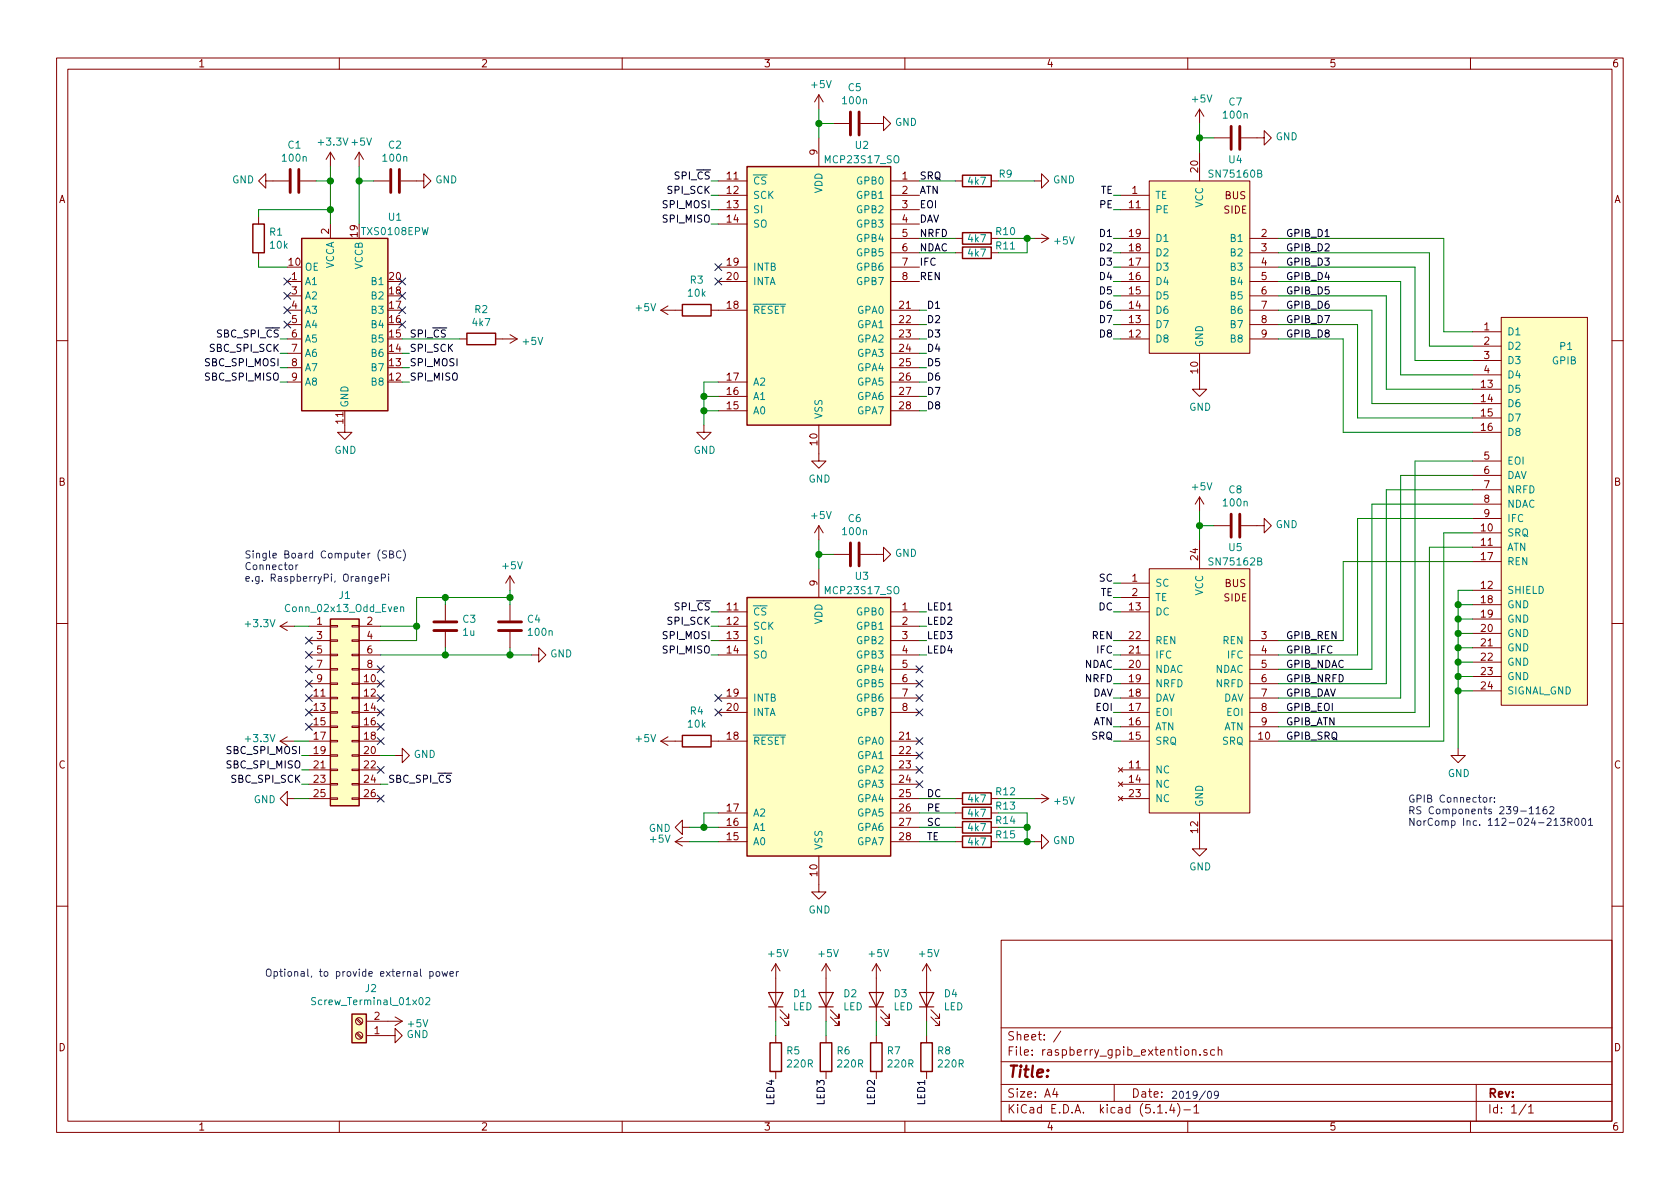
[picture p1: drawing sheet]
EESchema Schematic File Version 4
EELAYER 30 0
EELAYER END
$Descr A4 11693 8268
encoding utf-8
Sheet 1 1
Title ""
Date ""
Rev ""
Comp ""
Comment1 ""
Comment2 ""
Comment3 ""
Comment4 ""
$EndDescr
$Comp
L #_Connectors:GPIB P1
U 1 1
P 10750 3550
F 0 "P1" H 10850 4700 50  0000 L CNN
F 1 "GPIB" H 10800 4600 50  0000 L CNN
F 2 "" H 10500 4550 50  0001 C CNN
F 3 "http://www.ni.com/documentation/en/gpib-instrument-control-device/latest/pci-gpib/pinout/" H 10500 4550 50  0001 C CNN
	1    10750 3550
	1    0    0    -1  
$EndComp
$Comp
L #_Interfaces:SN75160B U4
U 1 1
P 8350 1850
F 0 "U4" H 8600 2600 50  0000 C CNN
F 1 "SN75160B" H 8600 2500 50  0000 C CNN
F 2 "Package_SO:SOIC-20W_7.5x12.8mm_P1.27mm" H 8500 1350 50  0001 C CNN
F 3 "http://www.ti.com/lit/ds/symlink/sn75160b.pdf" H 8500 1350 50  0001 C CNN
	1    8350 1850
	1    0    0    -1  
$EndComp
$Comp
L #_Interfaces:SN75162B U5
U 1 1
P 8350 4800
F 0 "U5" H 8600 5800 50  0000 C CNN
F 1 "SN75162B" H 8600 5700 50  0000 C CNN
F 2 "Package_SO:SOIC-24W_7.5x15.4mm_P1.27mm" H 8350 4800 50  0001 C CNN
F 3 "https://www.ti.com/lit/ds/symlink/sn75161b.pdf" H 8350 4800 50  0001 C CNN
	1    8350 4800
	1    0    0    -1  
$EndComp
$Comp
L Interface_Expansion:MCP23S17_SO U2
U 1 1
P 5700 2050
F 0 "U2" H 6000 3100 50  0000 C CNN
F 1 "MCP23S17_SO" H 6000 3000 50  0000 C CNN
F 2 "Package_SO:SOIC-28W_7.5x17.9mm_P1.27mm" H 5900 1050 50  0001 L CNN
F 3 "http://ww1.microchip.com/downloads/en/DeviceDoc/20001952C.pdf" H 5900 950 50  0001 L CNN
	1    5700 2050
	1    0    0    -1  
$EndComp
$Comp
L Logic_LevelTranslator:TXS0108EPW U1
U 1 1
P 2400 2250
F 0 "U1" H 2750 3000 50  0000 C CNN
F 1 "TXS0108EPW" H 2750 2900 50  0000 C CNN
F 2 "Package_SO:TSSOP-20_4.4x6.5mm_P0.65mm" H 2400 1500 50  0001 C CNN
F 3 "www.ti.com/lit/ds/symlink/txs0108e.pdf" H 2400 2150 50  0001 C CNN
	1    2400 2250
	1    0    0    -1  
$EndComp
Wire Wire Line
	8900 1650 10050 1650
Wire Wire Line
	10050 1650 10050 2300
Wire Wire Line
	10050 2300 10250 2300
Wire Wire Line
	10250 2400 9950 2400
Wire Wire Line
	9950 2400 9950 1750
Wire Wire Line
	9950 1750 8900 1750
Wire Wire Line
	8900 1850 9850 1850
Wire Wire Line
	9850 1850 9850 2500
Wire Wire Line
	9850 2500 10250 2500
Wire Wire Line
	10250 2600 9750 2600
Wire Wire Line
	9750 2600 9750 1950
Wire Wire Line
	9750 1950 8900 1950
Wire Wire Line
	8900 2050 9650 2050
Wire Wire Line
	9650 2050 9650 2700
Wire Wire Line
	9650 2700 10250 2700
Wire Wire Line
	10250 2800 9550 2800
Wire Wire Line
	9550 2800 9550 2150
Wire Wire Line
	9550 2150 8900 2150
Wire Wire Line
	8900 2250 9450 2250
Wire Wire Line
	9450 2250 9450 2900
Wire Wire Line
	9450 2900 10250 2900
Wire Wire Line
	10250 3000 9350 3000
Wire Wire Line
	9350 3000 9350 2350
Wire Wire Line
	9350 2350 8900 2350
Text Label 8950 1650 0    50   ~ 0
GPIB_D1
Text Label 8950 1750 0    50   ~ 0
GPIB_D2
Text Label 8950 1850 0    50   ~ 0
GPIB_D3
Text Label 8950 1950 0    50   ~ 0
GPIB_D4
Text Label 8950 2050 0    50   ~ 0
GPIB_D5
Text Label 8950 2150 0    50   ~ 0
GPIB_D6
Text Label 8950 2250 0    50   ~ 0
GPIB_D7
Text Label 8950 2350 0    50   ~ 0
GPIB_D8
Wire Wire Line
	8900 4450 9350 4450
Wire Wire Line
	9350 4450 9350 3900
Wire Wire Line
	9350 3900 10250 3900
Wire Wire Line
	8900 4550 9450 4550
Wire Wire Line
	9450 4550 9450 3600
Wire Wire Line
	9450 3600 10250 3600
Wire Wire Line
	8900 4650 9550 4650
Wire Wire Line
	9550 4650 9550 3500
Wire Wire Line
	9550 3500 10250 3500
Wire Wire Line
	8900 4750 9650 4750
Wire Wire Line
	9650 4750 9650 3400
Wire Wire Line
	9650 3400 10250 3400
Wire Wire Line
	8900 4850 9750 4850
Wire Wire Line
	9750 4850 9750 3300
Wire Wire Line
	9750 3300 10250 3300
Wire Wire Line
	8900 4950 9850 4950
Wire Wire Line
	9850 4950 9850 3200
Wire Wire Line
	9850 3200 10250 3200
Wire Wire Line
	8900 5050 9950 5050
Wire Wire Line
	9950 5050 9950 3800
Wire Wire Line
	9950 3800 10250 3800
Wire Wire Line
	8900 5150 10050 5150
Wire Wire Line
	10050 5150 10050 3700
Wire Wire Line
	10050 3700 10250 3700
Text Label 8950 4450 0    50   ~ 0
GPIB_REN
Text Label 8950 4550 0    50   ~ 0
GPIB_IFC
Text Label 8950 4650 0    50   ~ 0
GPIB_NDAC
Text Label 8950 4750 0    50   ~ 0
GPIB_NRFD
Text Label 8950 4850 0    50   ~ 0
GPIB_DAV
Text Label 8950 4950 0    50   ~ 0
GPIB_EOI
Text Label 8950 5050 0    50   ~ 0
GPIB_ATN
Text Label 8950 5150 0    50   ~ 0
GPIB_SRQ
Wire Wire Line
	10250 4100 10150 4100
Wire Wire Line
	10150 4100 10150 4200
Wire Wire Line
	10150 4200 10250 4200
Wire Wire Line
	10250 4300 10150 4300
Wire Wire Line
	10150 4300 10150 4200
Connection ~ 10150 4200
Wire Wire Line
	10250 4400 10150 4400
Wire Wire Line
	10150 4400 10150 4300
Connection ~ 10150 4300
Wire Wire Line
	10250 4500 10150 4500
Wire Wire Line
	10150 4500 10150 4400
Connection ~ 10150 4400
Wire Wire Line
	10250 4600 10150 4600
Wire Wire Line
	10150 4600 10150 4500
Connection ~ 10150 4500
Wire Wire Line
	10250 4700 10150 4700
Wire Wire Line
	10150 4700 10150 4600
Connection ~ 10150 4600
Wire Wire Line
	10250 4800 10150 4800
Wire Wire Line
	10150 4800 10150 4700
Connection ~ 10150 4700
$Comp
L power:GND #PWR040
U 1 1
P 10150 5200
F 0 "#PWR040" H 10150 4950 50  0001 C CNN
F 1 "GND" H 10155 5027 50  0000 C CNN
F 2 "" H 10150 5200 50  0001 C CNN
F 3 "" H 10150 5200 50  0001 C CNN
	1    10150 5200
	1    0    0    -1  
$EndComp
$Comp
L power:GND #PWR037
U 1 1
P 8350 5850
F 0 "#PWR037" H 8350 5600 50  0001 C CNN
F 1 "GND" H 8355 5677 50  0000 C CNN
F 2 "" H 8350 5850 50  0001 C CNN
F 3 "" H 8350 5850 50  0001 C CNN
	1    8350 5850
	1    0    0    -1  
$EndComp
$Comp
L power:GND #PWR035
U 1 1
P 8350 2650
F 0 "#PWR035" H 8350 2400 50  0001 C CNN
F 1 "GND" H 8355 2477 50  0000 C CNN
F 2 "" H 8350 2650 50  0001 C CNN
F 3 "" H 8350 2650 50  0001 C CNN
	1    8350 2650
	1    0    0    -1  
$EndComp
Wire Wire Line
	10150 5200 10150 4800
Connection ~ 10150 4800
Text Label 6450 2150 0    50   ~ 0
D1
Text Label 6450 2250 0    50   ~ 0
D2
Text Label 6450 2350 0    50   ~ 0
D3
Text Label 6450 2450 0    50   ~ 0
D4
Text Label 6450 2550 0    50   ~ 0
D5
Text Label 6450 2650 0    50   ~ 0
D6
Text Label 6450 2750 0    50   ~ 0
D7
Text Label 6450 2850 0    50   ~ 0
D8
Wire Wire Line
	6400 2150 6450 2150
Wire Wire Line
	6450 2250 6400 2250
Wire Wire Line
	6400 2350 6450 2350
Wire Wire Line
	6450 2450 6400 2450
Wire Wire Line
	6400 2550 6450 2550
Wire Wire Line
	6450 2650 6400 2650
Wire Wire Line
	6400 2750 6450 2750
Wire Wire Line
	6450 2850 6400 2850
$Comp
L power:GND #PWR022
U 1 1
P 5700 3150
F 0 "#PWR022" H 5700 2900 50  0001 C CNN
F 1 "GND" H 5705 2977 50  0000 C CNN
F 2 "" H 5700 3150 50  0001 C CNN
F 3 "" H 5700 3150 50  0001 C CNN
	1    5700 3150
	1    0    0    -1  
$EndComp
$Comp
L power:GND #PWR019
U 1 1
P 4900 2950
F 0 "#PWR019" H 4900 2700 50  0001 C CNN
F 1 "GND" H 4905 2777 50  0000 C CNN
F 2 "" H 4900 2950 50  0001 C CNN
F 3 "" H 4900 2950 50  0001 C CNN
	1    4900 2950
	1    0    0    -1  
$EndComp
Wire Wire Line
	5000 2650 4900 2650
Wire Wire Line
	4900 2650 4900 2750
Wire Wire Line
	4900 2850 5000 2850
Connection ~ 4900 2850
Wire Wire Line
	4900 2850 4900 2950
Wire Wire Line
	5000 2750 4900 2750
Connection ~ 4900 2750
Wire Wire Line
	4900 2750 4900 2850
Wire Wire Line
	7750 4150 7800 4150
Wire Wire Line
	7800 5150 7750 5150
Wire Wire Line
	7750 5050 7800 5050
Wire Wire Line
	7800 4950 7750 4950
Wire Wire Line
	7750 4850 7800 4850
Wire Wire Line
	7800 4750 7750 4750
Wire Wire Line
	7750 4650 7800 4650
Wire Wire Line
	7800 4550 7750 4550
Wire Wire Line
	7750 4450 7800 4450
Wire Wire Line
	7800 4250 7750 4250
Wire Wire Line
	7800 4050 7750 4050
Text Label 7750 5150 2    50   ~ 0
SRQ
Text Label 7750 5050 2    50   ~ 0
ATN
Text Label 7750 4950 2    50   ~ 0
EOI
Text Label 7750 4850 2    50   ~ 0
DAV
Text Label 7750 4750 2    50   ~ 0
NRFD
Text Label 7750 4650 2    50   ~ 0
NDAC
Text Label 7750 4550 2    50   ~ 0
IFC
Text Label 7750 4450 2    50   ~ 0
REN
Text Label 7750 4250 2    50   ~ 0
DC
Text Label 7750 4050 2    50   ~ 0
SC
Wire Wire Line
	7750 1450 7800 1450
Wire Wire Line
	7800 1350 7750 1350
Wire Wire Line
	7800 2350 7750 2350
Wire Wire Line
	7800 2250 7750 2250
Wire Wire Line
	7800 2150 7750 2150
Wire Wire Line
	7800 2050 7750 2050
Wire Wire Line
	7800 1950 7750 1950
Wire Wire Line
	7800 1850 7750 1850
Wire Wire Line
	7800 1750 7750 1750
Wire Wire Line
	7800 1650 7750 1650
Text Label 7750 1450 2    50   ~ 0
PE
Text Label 7750 1350 2    50   ~ 0
TE
Text Label 7750 2350 2    50   ~ 0
D8
Text Label 7750 2250 2    50   ~ 0
D7
Text Label 7750 2150 2    50   ~ 0
D6
Text Label 7750 2050 2    50   ~ 0
D5
Text Label 7750 1950 2    50   ~ 0
D4
Text Label 7750 1850 2    50   ~ 0
D3
Text Label 7750 1750 2    50   ~ 0
D2
Text Label 7750 1650 2    50   ~ 0
D1
Text Label 7750 4150 2    50   ~ 0
TE
Text Label 6400 1250 0    50   ~ 0
SRQ
Text Label 6400 1350 0    50   ~ 0
ATN
Text Label 6400 1450 0    50   ~ 0
EOI
Text Label 6400 1550 0    50   ~ 0
DAV
Text Label 6400 1650 0    50   ~ 0
NRFD
Text Label 6400 1750 0    50   ~ 0
NDAC
Text Label 6400 1850 0    50   ~ 0
IFC
Text Label 6400 1950 0    50   ~ 0
REN
Text Label 6450 5550 0    50   ~ 0
DC
Text Label 6450 5750 0    50   ~ 0
SC
Text Label 6450 5850 0    50   ~ 0
TE
Text Label 6450 5650 0    50   ~ 0
PE
$Comp
L power:GND #PWR024
U 1 1
P 5700 6150
F 0 "#PWR024" H 5700 5900 50  0001 C CNN
F 1 "GND" H 5705 5977 50  0000 C CNN
F 2 "" H 5700 6150 50  0001 C CNN
F 3 "" H 5700 6150 50  0001 C CNN
	1    5700 6150
	1    0    0    -1  
$EndComp
Wire Wire Line
	4900 5750 5000 5750
Wire Wire Line
	5000 5650 4900 5650
Wire Wire Line
	4900 5650 4900 5750
$Comp
L power:GND #PWR017
U 1 1
P 4800 5750
F 0 "#PWR017" H 4800 5500 50  0001 C CNN
F 1 "GND" V 4805 5622 50  0000 R CNN
F 2 "" H 4800 5750 50  0001 C CNN
F 3 "" H 4800 5750 50  0001 C CNN
	1    4800 5750
	0    1    1    0   
$EndComp
Wire Wire Line
	4800 5850 5000 5850
Wire Wire Line
	4900 5750 4800 5750
Connection ~ 4900 5750
$Comp
L power:+5V #PWR018
U 1 1
P 4800 5850
F 0 "#PWR018" H 4800 5700 50  0001 C CNN
F 1 "+5V" V 4815 5978 50  0000 L CNN
F 2 "" H 4800 5850 50  0001 C CNN
F 3 "" H 4800 5850 50  0001 C CNN
	1    4800 5850
	0    -1   -1   0   
$EndComp
$Comp
L Device:R R4
U 1 1
P 4850 5150
F 0 "R4" V 5057 5150 50  0000 C CNN
F 1 "10k" V 4966 5150 50  0000 C CNN
F 2 "" V 4780 5150 50  0001 C CNN
F 3 "~" H 4850 5150 50  0001 C CNN
	1    4850 5150
	0    -1   -1   0   
$EndComp
$Comp
L power:+5V #PWR016
U 1 1
P 4700 5150
F 0 "#PWR016" H 4700 5000 50  0001 C CNN
F 1 "+5V" V 4715 5278 50  0000 L CNN
F 2 "" H 4700 5150 50  0001 C CNN
F 3 "" H 4700 5150 50  0001 C CNN
	1    4700 5150
	0    -1   -1   0   
$EndComp
Text Label 4950 4250 2    50   ~ 0
SPI_~CS~
Text Label 4950 4350 2    50   ~ 0
SPI_SCK
Text Label 4950 4450 2    50   ~ 0
SPI_MOSI
Text Label 4950 4550 2    50   ~ 0
SPI_MISO
Wire Wire Line
	4950 4550 5000 4550
Wire Wire Line
	5000 4450 4950 4450
Wire Wire Line
	4950 4350 5000 4350
Wire Wire Line
	5000 4250 4950 4250
NoConn ~ 5000 4850
NoConn ~ 5000 4950
Text Label 4950 1250 2    50   ~ 0
SPI_~CS~
Text Label 4950 1350 2    50   ~ 0
SPI_SCK
Text Label 4950 1450 2    50   ~ 0
SPI_MOSI
Text Label 4950 1550 2    50   ~ 0
SPI_MISO
Wire Wire Line
	4950 1550 5000 1550
Wire Wire Line
	5000 1450 4950 1450
Wire Wire Line
	4950 1350 5000 1350
Wire Wire Line
	5000 1250 4950 1250
NoConn ~ 5000 1850
NoConn ~ 5000 1950
$Comp
L Device:R R3
U 1 1
P 4850 2150
F 0 "R3" V 5057 2150 50  0000 C CNN
F 1 "10k" V 4966 2150 50  0000 C CNN
F 2 "" V 4780 2150 50  0001 C CNN
F 3 "~" H 4850 2150 50  0001 C CNN
	1    4850 2150
	0    -1   -1   0   
$EndComp
$Comp
L power:+5V #PWR015
U 1 1
P 4700 2150
F 0 "#PWR015" H 4700 2000 50  0001 C CNN
F 1 "+5V" V 4715 2278 50  0000 L CNN
F 2 "" H 4700 2150 50  0001 C CNN
F 3 "" H 4700 2150 50  0001 C CNN
	1    4700 2150
	0    -1   -1   0   
$EndComp
$Comp
L Device:C C7
U 1 1
P 8600 950
F 0 "C7" V 8348 950 50  0000 C CNN
F 1 "100n" V 8439 950 50  0000 C CNN
F 2 "" H 8638 800 50  0001 C CNN
F 3 "~" H 8600 950 50  0001 C CNN
	1    8600 950 
	0    1    1    0   
$EndComp
$Comp
L power:+5V #PWR034
U 1 1
P 8350 850
F 0 "#PWR034" H 8350 700 50  0001 C CNN
F 1 "+5V" H 8365 1023 50  0000 C CNN
F 2 "" H 8350 850 50  0001 C CNN
F 3 "" H 8350 850 50  0001 C CNN
	1    8350 850 
	1    0    0    -1  
$EndComp
$Comp
L power:GND #PWR038
U 1 1
P 8750 950
F 0 "#PWR038" H 8750 700 50  0001 C CNN
F 1 "GND" V 8755 822 50  0000 R CNN
F 2 "" H 8750 950 50  0001 C CNN
F 3 "" H 8750 950 50  0001 C CNN
	1    8750 950 
	0    -1   -1   0   
$EndComp
Wire Wire Line
	8350 850  8350 950 
Wire Wire Line
	8450 950  8350 950 
Connection ~ 8350 950 
Wire Wire Line
	8350 950  8350 1050
$Comp
L Device:C C8
U 1 1
P 8600 3650
F 0 "C8" V 8348 3650 50  0000 C CNN
F 1 "100n" V 8439 3650 50  0000 C CNN
F 2 "" H 8638 3500 50  0001 C CNN
F 3 "~" H 8600 3650 50  0001 C CNN
	1    8600 3650
	0    1    1    0   
$EndComp
$Comp
L power:+5V #PWR036
U 1 1
P 8350 3550
F 0 "#PWR036" H 8350 3400 50  0001 C CNN
F 1 "+5V" H 8365 3723 50  0000 C CNN
F 2 "" H 8350 3550 50  0001 C CNN
F 3 "" H 8350 3550 50  0001 C CNN
	1    8350 3550
	1    0    0    -1  
$EndComp
$Comp
L power:GND #PWR039
U 1 1
P 8750 3650
F 0 "#PWR039" H 8750 3400 50  0001 C CNN
F 1 "GND" V 8755 3522 50  0000 R CNN
F 2 "" H 8750 3650 50  0001 C CNN
F 3 "" H 8750 3650 50  0001 C CNN
	1    8750 3650
	0    -1   -1   0   
$EndComp
Wire Wire Line
	8350 3550 8350 3650
Wire Wire Line
	8450 3650 8350 3650
Connection ~ 8350 3650
Wire Wire Line
	8350 3650 8350 3750
$Comp
L Device:C C6
U 1 1
P 5950 3850
F 0 "C6" V 5698 3850 50  0000 C CNN
F 1 "100n" V 5789 3850 50  0000 C CNN
F 2 "" H 5988 3700 50  0001 C CNN
F 3 "~" H 5950 3850 50  0001 C CNN
	1    5950 3850
	0    1    1    0   
$EndComp
$Comp
L power:+5V #PWR023
U 1 1
P 5700 3750
F 0 "#PWR023" H 5700 3600 50  0001 C CNN
F 1 "+5V" H 5715 3923 50  0000 C CNN
F 2 "" H 5700 3750 50  0001 C CNN
F 3 "" H 5700 3750 50  0001 C CNN
	1    5700 3750
	1    0    0    -1  
$EndComp
$Comp
L power:GND #PWR027
U 1 1
P 6100 3850
F 0 "#PWR027" H 6100 3600 50  0001 C CNN
F 1 "GND" V 6105 3722 50  0000 R CNN
F 2 "" H 6100 3850 50  0001 C CNN
F 3 "" H 6100 3850 50  0001 C CNN
	1    6100 3850
	0    -1   -1   0   
$EndComp
Wire Wire Line
	5700 3750 5700 3850
Wire Wire Line
	5800 3850 5700 3850
Connection ~ 5700 3850
Wire Wire Line
	5700 3850 5700 3950
$Comp
L Device:C C5
U 1 1
P 5950 850
F 0 "C5" V 5698 850 50  0000 C CNN
F 1 "100n" V 5789 850 50  0000 C CNN
F 2 "" H 5988 700 50  0001 C CNN
F 3 "~" H 5950 850 50  0001 C CNN
	1    5950 850 
	0    1    1    0   
$EndComp
$Comp
L power:+5V #PWR021
U 1 1
P 5700 750
F 0 "#PWR021" H 5700 600 50  0001 C CNN
F 1 "+5V" H 5715 923 50  0000 C CNN
F 2 "" H 5700 750 50  0001 C CNN
F 3 "" H 5700 750 50  0001 C CNN
	1    5700 750 
	1    0    0    -1  
$EndComp
$Comp
L power:GND #PWR026
U 1 1
P 6100 850
F 0 "#PWR026" H 6100 600 50  0001 C CNN
F 1 "GND" V 6105 722 50  0000 R CNN
F 2 "" H 6100 850 50  0001 C CNN
F 3 "" H 6100 850 50  0001 C CNN
	1    6100 850 
	0    -1   -1   0   
$EndComp
Wire Wire Line
	5700 750  5700 850 
Wire Wire Line
	5800 850  5700 850 
Connection ~ 5700 850 
Wire Wire Line
	5700 850  5700 950 
$Comp
L Device:C C2
U 1 1
P 2750 1250
F 0 "C2" V 2498 1250 50  0000 C CNN
F 1 "100n" V 2589 1250 50  0000 C CNN
F 2 "" H 2788 1100 50  0001 C CNN
F 3 "~" H 2750 1250 50  0001 C CNN
	1    2750 1250
	0    1    1    0   
$EndComp
$Comp
L power:+5V #PWR07
U 1 1
P 2500 1150
F 0 "#PWR07" H 2500 1000 50  0001 C CNN
F 1 "+5V" H 2515 1323 50  0000 C CNN
F 2 "" H 2500 1150 50  0001 C CNN
F 3 "" H 2500 1150 50  0001 C CNN
	1    2500 1150
	1    0    0    -1  
$EndComp
$Comp
L power:GND #PWR011
U 1 1
P 2900 1250
F 0 "#PWR011" H 2900 1000 50  0001 C CNN
F 1 "GND" V 2905 1122 50  0000 R CNN
F 2 "" H 2900 1250 50  0001 C CNN
F 3 "" H 2900 1250 50  0001 C CNN
	1    2900 1250
	0    -1   -1   0   
$EndComp
Wire Wire Line
	2500 1150 2500 1250
Wire Wire Line
	2600 1250 2500 1250
Connection ~ 2500 1250
$Comp
L Device:C C1
U 1 1
P 2050 1250
F 0 "C1" V 1798 1250 50  0000 C CNN
F 1 "100n" V 1889 1250 50  0000 C CNN
F 2 "" H 2088 1100 50  0001 C CNN
F 3 "~" H 2050 1250 50  0001 C CNN
	1    2050 1250
	0    -1   1    0   
$EndComp
$Comp
L power:GND #PWR01
U 1 1
P 1900 1250
F 0 "#PWR01" H 1900 1000 50  0001 C CNN
F 1 "GND" V 1905 1122 50  0000 R CNN
F 2 "" H 1900 1250 50  0001 C CNN
F 3 "" H 1900 1250 50  0001 C CNN
	1    1900 1250
	0    1    -1   0   
$EndComp
Wire Wire Line
	2300 1150 2300 1250
Wire Wire Line
	2200 1250 2300 1250
Connection ~ 2300 1250
Wire Wire Line
	2300 1250 2300 1450
$Comp
L power:+3.3V #PWR05
U 1 1
P 2300 1150
F 0 "#PWR05" H 2300 1000 50  0001 C CNN
F 1 "+3.3V" H 2315 1323 50  0000 C CNN
F 2 "" H 2300 1150 50  0001 C CNN
F 3 "" H 2300 1150 50  0001 C CNN
	1    2300 1150
	1    0    0    -1  
$EndComp
$Comp
L power:GND #PWR06
U 1 1
P 2400 2950
F 0 "#PWR06" H 2400 2700 50  0001 C CNN
F 1 "GND" H 2405 2777 50  0000 C CNN
F 2 "" H 2400 2950 50  0001 C CNN
F 3 "" H 2400 2950 50  0001 C CNN
	1    2400 2950
	1    0    0    -1  
$EndComp
$Comp
L Device:LED D1
U 1 1
P 5400 6950
F 0 "D1" V 5439 6833 50  0000 R CNN
F 1 "LED" V 5348 6833 50  0000 R CNN
F 2 "" H 5400 6950 50  0001 C CNN
F 3 "~" H 5400 6950 50  0001 C CNN
	1    5400 6950
	0    -1   -1   0   
$EndComp
$Comp
L Device:R R5
U 1 1
P 5400 7350
F 0 "R5" H 5470 7396 50  0000 L CNN
F 1 "220R" H 5470 7305 50  0000 L CNN
F 2 "" V 5330 7350 50  0001 C CNN
F 3 "~" H 5400 7350 50  0001 C CNN
	1    5400 7350
	1    0    0    -1  
$EndComp
Wire Wire Line
	5400 7200 5400 7100
Text Label 6450 4250 0    50   ~ 0
LED1
Text Label 6450 4350 0    50   ~ 0
LED2
Text Label 6450 4450 0    50   ~ 0
LED3
Text Label 6450 4550 0    50   ~ 0
LED4
Wire Wire Line
	6450 4550 6400 4550
Wire Wire Line
	6400 4450 6450 4450
Wire Wire Line
	6450 4350 6400 4350
Wire Wire Line
	6400 4250 6450 4250
$Comp
L power:+5V #PWR020
U 1 1
P 5400 6800
F 0 "#PWR020" H 5400 6650 50  0001 C CNN
F 1 "+5V" H 5415 6973 50  0000 C CNN
F 2 "" H 5400 6800 50  0001 C CNN
F 3 "" H 5400 6800 50  0001 C CNN
	1    5400 6800
	1    0    0    -1  
$EndComp
Text Label 6450 7500 3    50   ~ 0
LED1
Text Label 6100 7500 3    50   ~ 0
LED2
Text Label 5750 7500 3    50   ~ 0
LED3
Text Label 5400 7500 3    50   ~ 0
LED4
$Comp
L Device:LED D2
U 1 1
P 5750 6950
F 0 "D2" V 5789 6833 50  0000 R CNN
F 1 "LED" V 5698 6833 50  0000 R CNN
F 2 "" H 5750 6950 50  0001 C CNN
F 3 "~" H 5750 6950 50  0001 C CNN
	1    5750 6950
	0    -1   -1   0   
$EndComp
$Comp
L Device:R R6
U 1 1
P 5750 7350
F 0 "R6" H 5820 7396 50  0000 L CNN
F 1 "220R" H 5820 7305 50  0000 L CNN
F 2 "" V 5680 7350 50  0001 C CNN
F 3 "~" H 5750 7350 50  0001 C CNN
	1    5750 7350
	1    0    0    -1  
$EndComp
Wire Wire Line
	5750 7200 5750 7100
$Comp
L power:+5V #PWR025
U 1 1
P 5750 6800
F 0 "#PWR025" H 5750 6650 50  0001 C CNN
F 1 "+5V" H 5765 6973 50  0000 C CNN
F 2 "" H 5750 6800 50  0001 C CNN
F 3 "" H 5750 6800 50  0001 C CNN
	1    5750 6800
	1    0    0    -1  
$EndComp
$Comp
L Device:LED D3
U 1 1
P 6100 6950
F 0 "D3" V 6139 6833 50  0000 R CNN
F 1 "LED" V 6048 6833 50  0000 R CNN
F 2 "" H 6100 6950 50  0001 C CNN
F 3 "~" H 6100 6950 50  0001 C CNN
	1    6100 6950
	0    -1   -1   0   
$EndComp
$Comp
L Device:R R7
U 1 1
P 6100 7350
F 0 "R7" H 6170 7396 50  0000 L CNN
F 1 "220R" H 6170 7305 50  0000 L CNN
F 2 "" V 6030 7350 50  0001 C CNN
F 3 "~" H 6100 7350 50  0001 C CNN
	1    6100 7350
	1    0    0    -1  
$EndComp
Wire Wire Line
	6100 7200 6100 7100
$Comp
L power:+5V #PWR028
U 1 1
P 6100 6800
F 0 "#PWR028" H 6100 6650 50  0001 C CNN
F 1 "+5V" H 6115 6973 50  0000 C CNN
F 2 "" H 6100 6800 50  0001 C CNN
F 3 "" H 6100 6800 50  0001 C CNN
	1    6100 6800
	1    0    0    -1  
$EndComp
$Comp
L Device:LED D4
U 1 1
P 6450 6950
F 0 "D4" V 6489 6833 50  0000 R CNN
F 1 "LED" V 6398 6833 50  0000 R CNN
F 2 "" H 6450 6950 50  0001 C CNN
F 3 "~" H 6450 6950 50  0001 C CNN
	1    6450 6950
	0    -1   -1   0   
$EndComp
$Comp
L Device:R R8
U 1 1
P 6450 7350
F 0 "R8" H 6520 7396 50  0000 L CNN
F 1 "220R" H 6520 7305 50  0000 L CNN
F 2 "" V 6380 7350 50  0001 C CNN
F 3 "~" H 6450 7350 50  0001 C CNN
	1    6450 7350
	1    0    0    -1  
$EndComp
Wire Wire Line
	6450 7200 6450 7100
$Comp
L power:+5V #PWR029
U 1 1
P 6450 6800
F 0 "#PWR029" H 6450 6650 50  0001 C CNN
F 1 "+5V" H 6465 6973 50  0000 C CNN
F 2 "" H 6450 6800 50  0001 C CNN
F 3 "" H 6450 6800 50  0001 C CNN
	1    6450 6800
	1    0    0    -1  
$EndComp
Text Notes 9800 5750 0    50   ~ 0
GPIB Connector:\nRS Components 239-1162\nNorComp Inc. 112-024-213R001
Text Label 2850 2350 0    50   ~ 0
SPI_~CS~
Text Label 2850 2450 0    50   ~ 0
SPI_SCK
Text Label 2850 2550 0    50   ~ 0
SPI_MOSI
Text Label 2850 2650 0    50   ~ 0
SPI_MISO
$Comp
L Interface_Expansion:MCP23S17_SO U3
U 1 1
P 5700 5050
F 0 "U3" H 6000 6100 50  0000 C CNN
F 1 "MCP23S17_SO" H 6000 6000 50  0000 C CNN
F 2 "Package_SO:SOIC-28W_7.5x17.9mm_P1.27mm" H 5900 4050 50  0001 L CNN
F 3 "http://ww1.microchip.com/downloads/en/DeviceDoc/20001952C.pdf" H 5900 3950 50  0001 L CNN
	1    5700 5050
	1    0    0    -1  
$EndComp
$Comp
L Device:R R15
U 1 1
P 6800 5850
F 0 "R15" V 6750 6050 50  0000 C CNN
F 1 "4k7" V 6800 5850 50  0000 C CNN
F 2 "" V 6730 5850 50  0001 C CNN
F 3 "~" H 6800 5850 50  0001 C CNN
	1    6800 5850
	0    1    1    0   
$EndComp
$Comp
L Device:R R14
U 1 1
P 6800 5750
F 0 "R14" V 6750 5950 50  0000 C CNN
F 1 "4k7" V 6800 5750 50  0000 C CNN
F 2 "" V 6730 5750 50  0001 C CNN
F 3 "~" H 6800 5750 50  0001 C CNN
	1    6800 5750
	0    1    1    0   
$EndComp
$Comp
L Device:R R13
U 1 1
P 6800 5650
F 0 "R13" V 6750 5850 50  0000 C CNN
F 1 "4k7" V 6800 5650 50  0000 C CNN
F 2 "" V 6730 5650 50  0001 C CNN
F 3 "~" H 6800 5650 50  0001 C CNN
	1    6800 5650
	0    1    1    0   
$EndComp
$Comp
L Device:R R12
U 1 1
P 6800 5550
F 0 "R12" V 6750 5750 50  0000 C CNN
F 1 "4k7" V 6800 5550 50  0000 C CNN
F 2 "" V 6730 5550 50  0001 C CNN
F 3 "~" H 6800 5550 50  0001 C CNN
	1    6800 5550
	0    1    1    0   
$EndComp
Wire Wire Line
	6400 5550 6650 5550
Wire Wire Line
	6400 5650 6650 5650
Wire Wire Line
	6400 5750 6650 5750
Wire Wire Line
	6400 5850 6650 5850
NoConn ~ 6400 4650
NoConn ~ 6400 4750
NoConn ~ 6400 4850
NoConn ~ 6400 4950
NoConn ~ 6400 5150
NoConn ~ 6400 5250
NoConn ~ 6400 5350
NoConn ~ 6400 5450
$Comp
L power:GND #PWR033
U 1 1
P 7200 5850
F 0 "#PWR033" H 7200 5600 50  0001 C CNN
F 1 "GND" V 7205 5722 50  0000 R CNN
F 2 "" H 7200 5850 50  0001 C CNN
F 3 "" H 7200 5850 50  0001 C CNN
	1    7200 5850
	0    -1   -1   0   
$EndComp
$Comp
L power:+5V #PWR032
U 1 1
P 7200 5550
F 0 "#PWR032" H 7200 5400 50  0001 C CNN
F 1 "+5V" V 7215 5678 50  0000 L CNN
F 2 "" H 7200 5550 50  0001 C CNN
F 3 "" H 7200 5550 50  0001 C CNN
	1    7200 5550
	0    1    1    0   
$EndComp
Wire Wire Line
	7200 5550 6950 5550
Wire Wire Line
	6950 5850 7150 5850
Wire Wire Line
	6950 5750 7150 5750
Wire Wire Line
	7150 5750 7150 5850
Connection ~ 7150 5850
Wire Wire Line
	7150 5850 7200 5850
Wire Wire Line
	6950 5650 7150 5650
Wire Wire Line
	7150 5650 7150 5750
Connection ~ 7150 5750
$Comp
L Device:R R1
U 1 1
P 1800 1650
F 0 "R1" H 1870 1696 50  0000 L CNN
F 1 "10k" H 1870 1605 50  0000 L CNN
F 2 "" V 1730 1650 50  0001 C CNN
F 3 "~" H 1800 1650 50  0001 C CNN
	1    1800 1650
	1    0    0    -1  
$EndComp
Wire Wire Line
	2300 1450 1800 1450
Wire Wire Line
	1800 1450 1800 1500
Connection ~ 2300 1450
Wire Wire Line
	2300 1450 2300 1550
Wire Wire Line
	1800 1800 1800 1850
Wire Wire Line
	1800 1850 2000 1850
$Comp
L power:+5V #PWR012
U 1 1
P 3500 2350
F 0 "#PWR012" H 3500 2200 50  0001 C CNN
F 1 "+5V" V 3515 2478 50  0000 L CNN
F 2 "" H 3500 2350 50  0001 C CNN
F 3 "" H 3500 2350 50  0001 C CNN
	1    3500 2350
	0    1    1    0   
$EndComp
$Comp
L Device:R R2
U 1 1
P 3350 2350
F 0 "R2" V 3143 2350 50  0000 C CNN
F 1 "4k7" V 3234 2350 50  0000 C CNN
F 2 "" V 3280 2350 50  0001 C CNN
F 3 "~" H 3350 2350 50  0001 C CNN
	1    3350 2350
	0    1    1    0   
$EndComp
Wire Wire Line
	2500 1250 2500 1550
Wire Wire Line
	2800 2350 3200 2350
Wire Wire Line
	2850 2450 2800 2450
Wire Wire Line
	2800 2550 2850 2550
Wire Wire Line
	2850 2650 2800 2650
Text Label 1950 2350 2    50   ~ 0
SBC_SPI_~CS~
Text Label 1950 2450 2    50   ~ 0
SBC_SPI_SCK
Text Label 1950 2550 2    50   ~ 0
SBC_SPI_MOSI
Text Label 1950 2650 2    50   ~ 0
SBC_SPI_MISO
Wire Wire Line
	1950 2650 2000 2650
Wire Wire Line
	2000 2550 1950 2550
Wire Wire Line
	1950 2450 2000 2450
Wire Wire Line
	2000 2350 1950 2350
$Comp
L Connector_Generic:Conn_02x13_Odd_Even J1
U 1 1
P 2350 4950
F 0 "J1" H 2400 5767 50  0000 C CNN
F 1 "Conn_02x13_Odd_Even" H 2400 5676 50  0000 C CNN
F 2 "" H 2350 4950 50  0001 C CNN
F 3 "~" H 2350 4950 50  0001 C CNN
	1    2350 4950
	1    0    0    -1  
$EndComp
$Comp
L power:+5V #PWR013
U 1 1
P 3550 4100
F 0 "#PWR013" H 3550 3950 50  0001 C CNN
F 1 "+5V" H 3565 4273 50  0000 C CNN
F 2 "" H 3550 4100 50  0001 C CNN
F 3 "" H 3550 4100 50  0001 C CNN
	1    3550 4100
	1    0    0    -1  
$EndComp
$Comp
L power:GND #PWR014
U 1 1
P 3700 4550
F 0 "#PWR014" H 3700 4300 50  0001 C CNN
F 1 "GND" V 3705 4422 50  0000 R CNN
F 2 "" H 3700 4550 50  0001 C CNN
F 3 "" H 3700 4550 50  0001 C CNN
	1    3700 4550
	0    -1   -1   0   
$EndComp
Wire Wire Line
	3700 4550 3550 4550
$Comp
L power:+3.3V #PWR02
U 1 1
P 2050 4350
F 0 "#PWR02" H 2050 4200 50  0001 C CNN
F 1 "+3.3V" V 2065 4478 50  0000 L CNN
F 2 "" H 2050 4350 50  0001 C CNN
F 3 "" H 2050 4350 50  0001 C CNN
	1    2050 4350
	0    -1   -1   0   
$EndComp
Wire Wire Line
	2050 4350 2150 4350
Wire Wire Line
	2650 4350 2900 4350
Wire Wire Line
	2650 4450 2900 4450
Wire Wire Line
	2900 4450 2900 4350
Connection ~ 2900 4350
$Comp
L power:GND #PWR04
U 1 1
P 2050 5550
F 0 "#PWR04" H 2050 5300 50  0001 C CNN
F 1 "GND" V 2055 5422 50  0000 R CNN
F 2 "" H 2050 5550 50  0001 C CNN
F 3 "" H 2050 5550 50  0001 C CNN
	1    2050 5550
	0    1    1    0   
$EndComp
Wire Wire Line
	2050 5550 2150 5550
Text Label 2700 5450 0    50   ~ 0
SBC_SPI_~CS~
Text Label 2100 5450 2    50   ~ 0
SBC_SPI_SCK
Text Label 2100 5250 2    50   ~ 0
SBC_SPI_MOSI
Text Label 2100 5350 2    50   ~ 0
SBC_SPI_MISO
Wire Wire Line
	2100 5450 2150 5450
Wire Wire Line
	2100 5350 2150 5350
Wire Wire Line
	2150 5250 2100 5250
Wire Wire Line
	2700 5450 2650 5450
$Comp
L power:GND #PWR010
U 1 1
P 2750 5250
F 0 "#PWR010" H 2750 5000 50  0001 C CNN
F 1 "GND" V 2755 5122 50  0000 R CNN
F 2 "" H 2750 5250 50  0001 C CNN
F 3 "" H 2750 5250 50  0001 C CNN
	1    2750 5250
	0    -1   -1   0   
$EndComp
Wire Wire Line
	2750 5250 2650 5250
NoConn ~ 2650 5550
NoConn ~ 2650 5350
NoConn ~ 2650 5150
NoConn ~ 2650 5050
NoConn ~ 2650 4850
NoConn ~ 2650 4750
NoConn ~ 2650 4650
$Comp
L power:+3.3V #PWR03
U 1 1
P 2050 5150
F 0 "#PWR03" H 2050 5000 50  0001 C CNN
F 1 "+3.3V" V 2065 5278 50  0000 L CNN
F 2 "" H 2050 5150 50  0001 C CNN
F 3 "" H 2050 5150 50  0001 C CNN
	1    2050 5150
	0    -1   -1   0   
$EndComp
Wire Wire Line
	2050 5150 2150 5150
NoConn ~ 2150 5050
NoConn ~ 2150 4950
NoConn ~ 2150 4850
NoConn ~ 2150 4650
NoConn ~ 2150 4550
NoConn ~ 2150 4450
Text Notes 1700 4050 0    50   ~ 0
Single Board Computer (SBC)\nConnector\ne.g. RaspberryPi, OrangePi
$Comp
L Device:C C3
U 1 1
P 3100 4350
F 0 "C3" H 2985 4304 50  0000 R CNN
F 1 "1u" H 2985 4395 50  0000 R CNN
F 2 "" H 3138 4200 50  0001 C CNN
F 3 "~" H 3100 4350 50  0001 C CNN
	1    3100 4350
	-1   0    0    1   
$EndComp
$Comp
L Device:C C4
U 1 1
P 3550 4350
F 0 "C4" H 3435 4304 50  0000 R CNN
F 1 "100n" H 3435 4395 50  0000 R CNN
F 2 "" H 3588 4200 50  0001 C CNN
F 3 "~" H 3550 4350 50  0001 C CNN
	1    3550 4350
	-1   0    0    1   
$EndComp
Wire Wire Line
	3550 4550 3550 4500
Connection ~ 3550 4550
Wire Wire Line
	3550 4550 3100 4550
Wire Wire Line
	3100 4550 3100 4500
Connection ~ 3100 4550
Wire Wire Line
	3100 4550 2650 4550
Wire Wire Line
	3550 4200 3550 4150
Wire Wire Line
	3550 4150 3100 4150
Wire Wire Line
	3100 4150 3100 4200
Wire Wire Line
	3550 4150 3550 4100
Connection ~ 3550 4150
Wire Wire Line
	3100 4150 2900 4150
Wire Wire Line
	2900 4150 2900 4350
Connection ~ 3100 4150
NoConn ~ 2150 4750
NoConn ~ 2650 4950
$Comp
L Device:R R11
U 1 1
P 6800 1750
F 0 "R11" V 6750 1950 50  0000 C CNN
F 1 "4k7" V 6800 1750 50  0000 C CNN
F 2 "" V 6730 1750 50  0001 C CNN
F 3 "~" H 6800 1750 50  0001 C CNN
	1    6800 1750
	0    1    1    0   
$EndComp
$Comp
L power:+5V #PWR031
U 1 1
P 7200 1650
F 0 "#PWR031" H 7200 1500 50  0001 C CNN
F 1 "+5V" V 7215 1778 50  0000 L CNN
F 2 "" H 7200 1650 50  0001 C CNN
F 3 "" H 7200 1650 50  0001 C CNN
	1    7200 1650
	0    1    1    0   
$EndComp
$Comp
L Device:R R10
U 1 1
P 6800 1650
F 0 "R10" V 6750 1850 50  0000 C CNN
F 1 "4k7" V 6800 1650 50  0000 C CNN
F 2 "" V 6730 1650 50  0001 C CNN
F 3 "~" H 6800 1650 50  0001 C CNN
	1    6800 1650
	0    1    1    0   
$EndComp
Wire Wire Line
	6400 1650 6650 1650
Wire Wire Line
	6650 1750 6400 1750
$Comp
L Device:R R9
U 1 1
P 6800 1250
F 0 "R9" V 6750 1450 50  0000 C CNN
F 1 "4k7" V 6800 1250 50  0000 C CNN
F 2 "" V 6730 1250 50  0001 C CNN
F 3 "~" H 6800 1250 50  0001 C CNN
	1    6800 1250
	0    1    1    0   
$EndComp
$Comp
L power:GND #PWR030
U 1 1
P 7200 1250
F 0 "#PWR030" H 7200 1000 50  0001 C CNN
F 1 "GND" V 7205 1122 50  0000 R CNN
F 2 "" H 7200 1250 50  0001 C CNN
F 3 "" H 7200 1250 50  0001 C CNN
	1    7200 1250
	0    -1   -1   0   
$EndComp
Wire Wire Line
	7200 1250 6950 1250
Wire Wire Line
	6650 1250 6400 1250
Wire Wire Line
	6950 1650 7150 1650
Wire Wire Line
	6950 1750 7150 1750
Wire Wire Line
	7150 1750 7150 1650
Connection ~ 7150 1650
Wire Wire Line
	7150 1650 7200 1650
NoConn ~ 2800 2250
NoConn ~ 2800 2150
NoConn ~ 2800 2050
NoConn ~ 2800 1950
NoConn ~ 2000 1950
NoConn ~ 2000 2050
NoConn ~ 2000 2150
NoConn ~ 2000 2250
$Comp
L Connector:Screw_Terminal_01x02 J2
U 1 1
P 2500 7200
F 0 "J2" H 2418 6875 50  0000 C CNN
F 1 "Screw_Terminal_01x02" H 2418 6966 50  0000 C CNN
F 2 "" H 2500 7200 50  0001 C CNN
F 3 "~" H 2500 7200 50  0001 C CNN
	1    2500 7200
	-1   0    0    1   
$EndComp
$Comp
L power:GND #PWR09
U 1 1
P 2700 7200
F 0 "#PWR09" H 2700 6950 50  0001 C CNN
F 1 "GND" V 2705 7072 50  0000 R CNN
F 2 "" H 2700 7200 50  0001 C CNN
F 3 "" H 2700 7200 50  0001 C CNN
	1    2700 7200
	0    -1   -1   0   
$EndComp
$Comp
L power:+5V #PWR08
U 1 1
P 2700 7100
F 0 "#PWR08" H 2700 6950 50  0001 C CNN
F 1 "+5V" V 2715 7228 50  0000 L CNN
F 2 "" H 2700 7100 50  0001 C CNN
F 3 "" H 2700 7100 50  0001 C CNN
	1    2700 7100
	0    1    1    0   
$EndComp
Text Notes 3200 6800 2    50   ~ 0
Optional, to provide external power
Text Notes 8150 7650 0    50   ~ 0
2019/09
$EndSCHEMATC
